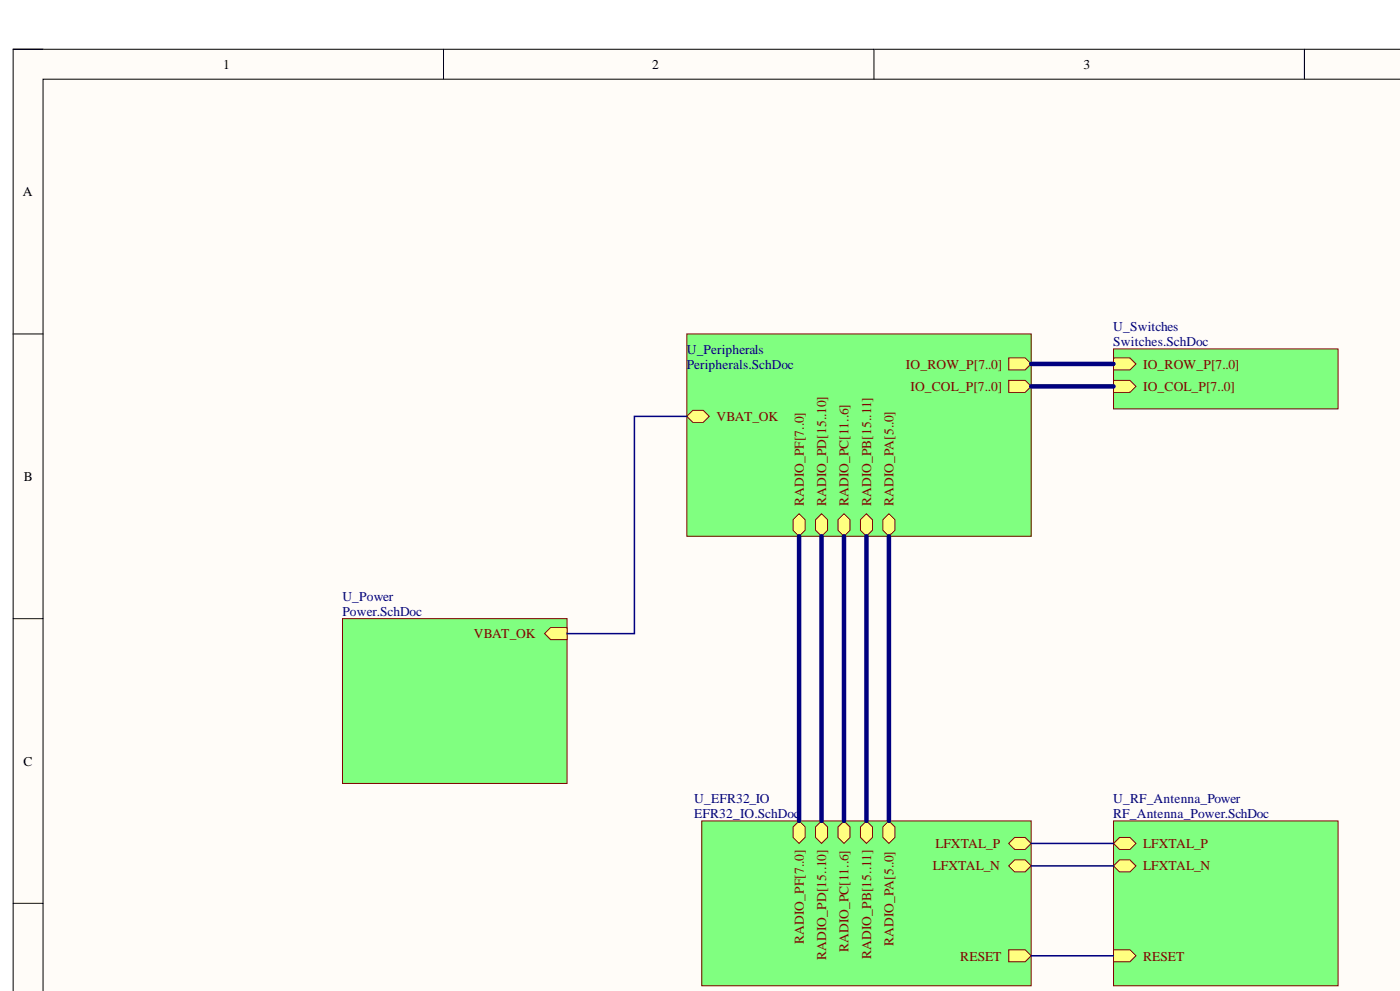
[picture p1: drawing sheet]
<svg xmlns="http://www.w3.org/2000/svg" width="237mm" height="168mm" viewBox="0 0 237 168" stroke-linecap="round" stroke-linejoin="round" font-family="sans-serif">
<path d="M2.2 8.3h235.3v159.7h-235.3z" fill-rule="evenodd" fill="#fffcf8"/>
<path d="M237.5 8.3h-235.3v159.7" fill="none" stroke="#000" stroke-width=".17"/>
<path d="M7.3 13.4h230.2v154.6h-230.2z" fill-rule="evenodd" fill="#fffcf8"/>
<path d="M2.2 8.3h5.1M75.2 8.3v5.1M148.2 8.3v5.1M221.2 8.3v5.1M237.5 13.4h-230.2v154.6M2.2 56.6h5.1M2.2 104.8h5.1M2.2 153.1h5.1" fill="none" stroke="#000" stroke-width=".17"/>
<path d="M58.1 104.8h38.1v28h-38.1z" fill-rule="evenodd" fill="#80ff80"/>
<path d="M58.1 104.8h38.1v28h-38.1z" fill="none" stroke="#800000" stroke-width=".17"/>
<path d="M93.4 106.3h2.8v2.1h-2.8l-1-1z" fill-rule="evenodd" fill="#ffff80"/>
<path d="M93.4 106.3h2.8v2.1h-2.8l-1-1z" fill="none" stroke="#800000" stroke-width=".17"/>
<path d="M188.8 139.1h38.1v27.9h-38.1z" fill-rule="evenodd" fill="#80ff80"/>
<path d="M188.8 139.1h38.1v27.9h-38.1z" fill="none" stroke="#800000" stroke-width=".17"/>
<path d="M188.8 160.9h2.8l1 1.1-1 1h-2.8z" fill-rule="evenodd" fill="#ffff80"/>
<path d="M188.8 160.9h2.8l1 1.1-1 1h-2.8z" fill="none" stroke="#800000" stroke-width=".17"/>
<path d="M189.9 145.7h1.7l1 1-1 1h-1.7l-1.1-1z" fill-rule="evenodd" fill="#ffff80"/>
<path d="M189.9 145.7h1.7l1 1-1 1h-1.7l-1.1-1z" fill="none" stroke="#800000" stroke-width=".17"/>
<path d="M189.9 141.9h1.7l1 1-1 1h-1.7l-1.1-1z" fill-rule="evenodd" fill="#ffff80"/>
<path d="M189.9 141.9h1.7l1 1-1 1h-1.7l-1.1-1z" fill="none" stroke="#800000" stroke-width=".17"/>
<path d="M188.8 59.1h38.1v10.2h-38.1z" fill-rule="evenodd" fill="#80ff80"/>
<path d="M188.8 59.1h38.1v10.2h-38.1z" fill="none" stroke="#800000" stroke-width=".17"/>
<path d="M188.8 60.7h2.8l1 1-1 1h-2.8z" fill-rule="evenodd" fill="#ffff80"/>
<path d="M188.8 60.7h2.8l1 1-1 1h-2.8z" fill="none" stroke="#800000" stroke-width=".17"/>
<path d="M188.8 64.5h2.8l1 1-1 1h-2.8z" fill-rule="evenodd" fill="#ffff80"/>
<path d="M188.8 64.5h2.8l1 1-1 1h-2.8z" fill="none" stroke="#800000" stroke-width=".17"/>
<path d="M116.5 56.6h58.4v34.3h-58.4z" fill-rule="evenodd" fill="#80ff80"/>
<path d="M116.5 56.6h58.4v34.3h-58.4z" fill="none" stroke="#800000" stroke-width=".17"/>
<path d="M171.1 60.7h2.8l1 1-1 1h-2.8z" fill-rule="evenodd" fill="#ffff80"/>
<path d="M171.1 60.7h2.8l1 1-1 1h-2.8z" fill="none" stroke="#800000" stroke-width=".17"/>
<path d="M171.1 64.5h2.8l1 1-1 1h-2.8z" fill-rule="evenodd" fill="#ffff80"/>
<path d="M171.1 64.5h2.8l1 1-1 1h-2.8z" fill="none" stroke="#800000" stroke-width=".17"/>
<path d="M117.5 69.5h1.8l1 1.1-1 1h-1.8l-1-1z" fill-rule="evenodd" fill="#ffff80"/>
<path d="M117.5 69.5h1.8l1 1.1-1 1h-1.8l-1-1z" fill="none" stroke="#800000" stroke-width=".17"/>
<path d="M150.7 87.1l1.1 1v1.7l-1.1 1.1-1-1.1v-1.7z" fill-rule="evenodd" fill="#ffff80"/>
<path d="M150.7 87.1l1.1 1v1.7l-1.1 1.1-1-1.1v-1.7z" fill="none" stroke="#800000" stroke-width=".17"/>
<path d="M143.1 87.1l1 1v1.7l-1 1.1-1-1.1v-1.7z" fill-rule="evenodd" fill="#ffff80"/>
<path d="M143.1 87.1l1 1v1.7l-1 1.1-1-1.1v-1.7z" fill="none" stroke="#800000" stroke-width=".17"/>
<path d="M139.3 87.1l1 1v1.7l-1 1.1-1-1.1v-1.7z" fill-rule="evenodd" fill="#ffff80"/>
<path d="M139.3 87.1l1 1v1.7l-1 1.1-1-1.1v-1.7z" fill="none" stroke="#800000" stroke-width=".17"/>
<path d="M146.9 87.1l1.1 1v1.7l-1.1 1.1-1-1.1v-1.7z" fill-rule="evenodd" fill="#ffff80"/>
<path d="M146.9 87.1l1.1 1v1.7l-1.1 1.1-1-1.1v-1.7z" fill="none" stroke="#800000" stroke-width=".17"/>
<path d="M135.5 87.1l1 1v1.7l-1 1.1-1-1.1v-1.7z" fill-rule="evenodd" fill="#ffff80"/>
<path d="M135.5 87.1l1 1v1.7l-1 1.1-1-1.1v-1.7z" fill="none" stroke="#800000" stroke-width=".17"/>
<path d="M119 139.1h55.9v27.9h-55.9z" fill-rule="evenodd" fill="#80ff80"/>
<path d="M119 139.1h55.9v27.9h-55.9z" fill="none" stroke="#800000" stroke-width=".17"/>
<path d="M150.7 139.1l1.1 1v1.8l-1.1 1-1-1v-1.8z" fill-rule="evenodd" fill="#ffff80"/>
<path d="M150.7 139.1l1.1 1v1.8l-1.1 1-1-1v-1.8z" fill="none" stroke="#800000" stroke-width=".17"/>
<path d="M139.3 139.1l1 1v1.8l-1 1-1-1v-1.8z" fill-rule="evenodd" fill="#ffff80"/>
<path d="M139.3 139.1l1 1v1.8l-1 1-1-1v-1.8z" fill="none" stroke="#800000" stroke-width=".17"/>
<path d="M135.5 139.1l1 1v1.8l-1 1-1-1v-1.8z" fill-rule="evenodd" fill="#ffff80"/>
<path d="M135.5 139.1l1 1v1.8l-1 1-1-1v-1.8z" fill="none" stroke="#800000" stroke-width=".17"/>
<path d="M146.9 139.1l1.1 1v1.8l-1.1 1-1-1v-1.8z" fill-rule="evenodd" fill="#ffff80"/>
<path d="M146.9 139.1l1.1 1v1.8l-1.1 1-1-1v-1.8z" fill="none" stroke="#800000" stroke-width=".17"/>
<path d="M143.1 139.1l1 1v1.8l-1 1-1-1v-1.8z" fill-rule="evenodd" fill="#ffff80"/>
<path d="M143.1 139.1l1 1v1.8l-1 1-1-1v-1.8z" fill="none" stroke="#800000" stroke-width=".17"/>
<path d="M171.1 160.9h2.8l1 1.1-1 1h-2.8z" fill-rule="evenodd" fill="#ffff80"/>
<path d="M171.1 160.9h2.8l1 1.1-1 1h-2.8z" fill="none" stroke="#800000" stroke-width=".17"/>
<path d="M172.1 145.7h1.8l1 1-1 1h-1.8l-1-1z" fill-rule="evenodd" fill="#ffff80"/>
<path d="M172.1 145.7h1.8l1 1-1 1h-1.8l-1-1z" fill="none" stroke="#800000" stroke-width=".17"/>
<path d="M172.1 141.9h1.8l1 1-1 1h-1.8l-1-1z" fill-rule="evenodd" fill="#ffff80"/>
<path d="M172.1 141.9h1.8l1 1-1 1h-1.8l-1-1z" fill="none" stroke="#800000" stroke-width=".17"/>
<path d="M116.5 70.6h-8.9v36.8h-11.4M174.9 142.9h13.9M174.9 146.7h13.9M174.9 162h13.9" fill="none" stroke="#000080" stroke-width=".25"/>
<path d="M174.9 61.7h13.9M174.9 65.5h13.9M135.5 90.9v48.2M139.3 90.9v48.2M143.1 90.9v48.2M146.9 90.9v48.2M150.7 90.9v48.2" fill="none" stroke="#000080" stroke-width=".76"/>
<g font-size="2.3">
<text x="37.9" y="11.7">1</text>
<text x="110.6" y="11.7">2</text>
<text x="183.7" y="11.7">3</text>
<text x="3.9" y="33.3">A</text>
<text x="4.1" y="81.5">B</text>
<text x="4" y="129.7">C</text>
</g>
<g font-size="2.3" fill="#000080">
<text x="116.5" y="59.9">U_Peripherals</text>
<text x="188.8" y="56.1">U_Switches</text>
<text x="188.8" y="58.6">Switches.SchDoc</text>
<text x="116.5" y="62.4">Peripherals.SchDoc</text>
<text x="58.1" y="101.8">U_Power</text>
<text x="58.1" y="104.4">Power.SchDoc</text>
<text x="117.7" y="136.1">U_EFR32_IO</text>
<text x="188.8" y="136.1">U_RF_Antenna_Power</text>
<text x="117.7" y="138.6">EFR32_IO.SchDoc</text>
<text x="188.8" y="138.6">RF_Antenna_Power.SchDoc</text>
</g>
<g font-size="2.3" fill="#800000">
<text x="153.6" y="62.4">IO_ROW_P[7..0]</text>
<text x="193.9" y="62.4">IO_ROW_P[7..0]</text>
<text x="121.5" y="71.3">VBAT_OK</text>
<text x="154.4" y="66.3">IO_COL_P[7..0]</text>
<text x="193.9" y="66.3">IO_COL_P[7..0]</text>
<text x="136.3" y="85.8" transform="rotate(-90 136.3 85.8)">RADIO_PF[7..0]</text>
<text x="140.1" y="85.8" transform="rotate(-90 140.1 85.8)">RADIO_PD[15..10]</text>
<text x="143.9" y="85.8" transform="rotate(-90 143.9 85.8)">RADIO_PC[11..6]</text>
<text x="147.7" y="85.8" transform="rotate(-90 147.7 85.8)">RADIO_PB[15..11]</text>
<text x="151.5" y="85.8" transform="rotate(-90 151.5 85.8)">RADIO_PA[5..0]</text>
<text x="80.4" y="108.2">VBAT_OK</text>
<text x="158.6" y="143.7">LFXTAL_P</text>
<text x="193.9" y="143.7">LFXTAL_P</text>
<text x="158.2" y="147.5">LFXTAL_N</text>
<text x="193.9" y="147.5">LFXTAL_N</text>
<text x="136.3" y="159.9" transform="rotate(-90 136.3 159.9)">RADIO_PF[7..0]</text>
<text x="143.9" y="161.3" transform="rotate(-90 143.9 161.3)">RADIO_PC[11..6]</text>
<text x="151.5" y="160.3" transform="rotate(-90 151.5 160.3)">RADIO_PA[5..0]</text>
<text x="140.1" y="162.6" transform="rotate(-90 140.1 162.6)">RADIO_PD[15..10]</text>
<text x="147.7" y="162.4" transform="rotate(-90 147.7 162.4)">RADIO_PB[15..11]</text>
<text x="162.9" y="162.8">RESET</text>
<text x="193.9" y="162.8">RESET</text>
</g>
</svg>
